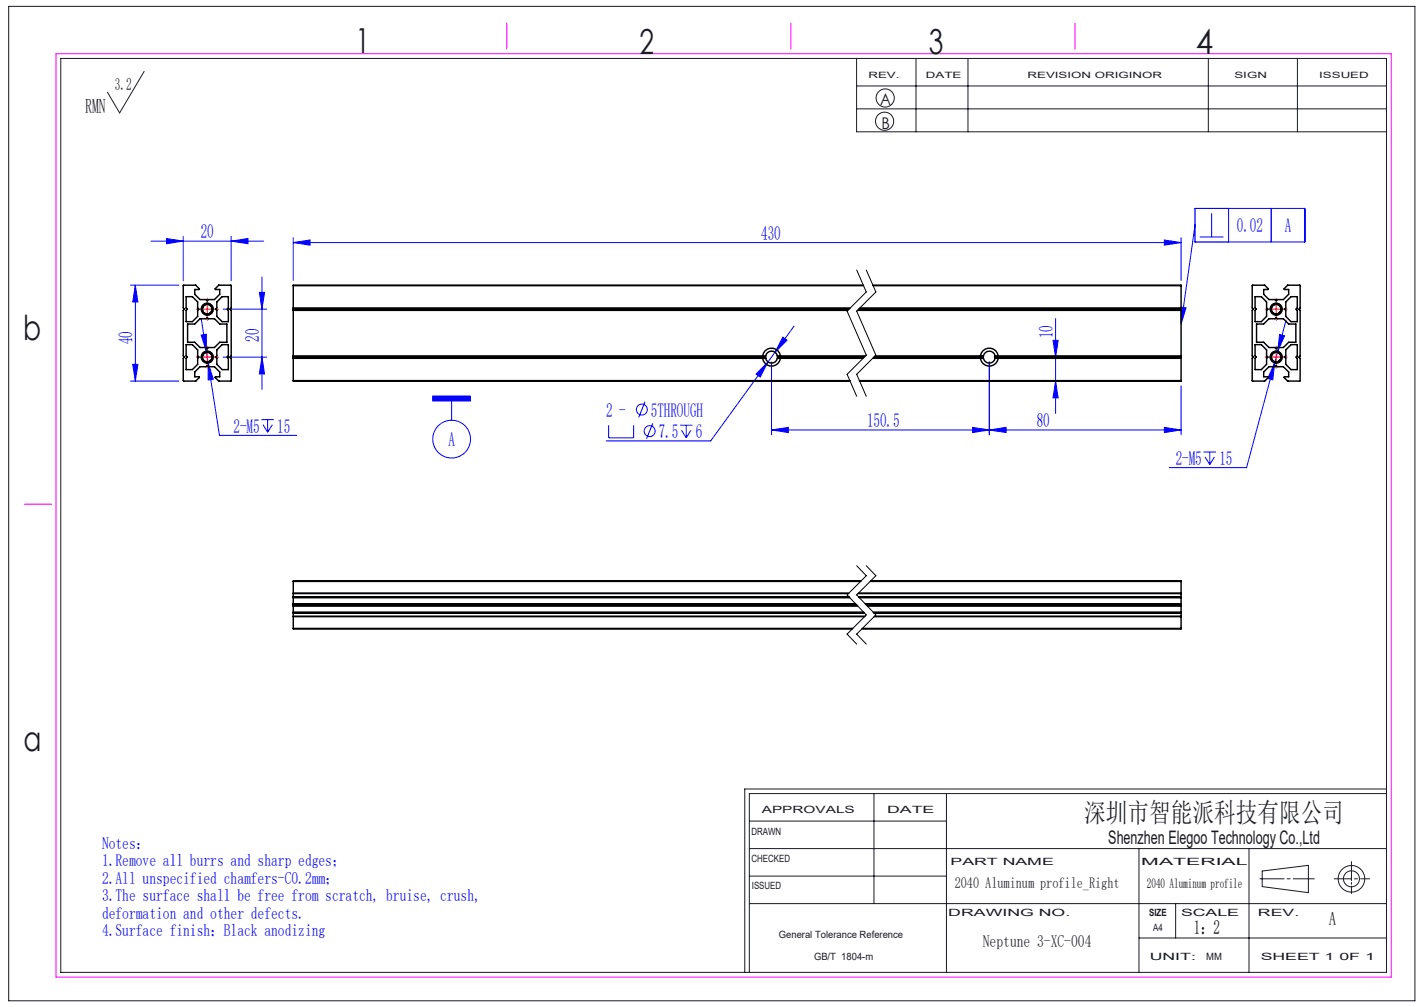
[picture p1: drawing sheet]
<svg xmlns="http://www.w3.org/2000/svg" width="297mm" height="210mm" viewBox="0 0 297 210" stroke-linecap="round" stroke-linejoin="round" font-family="sans-serif">
<g fill="none" stroke="#191924" stroke-width=".21">
<path d="M1.8 1.3h293.3v207.4h-293.3zM12.7 12.2h276.5v190.6h-276.5zM30.1 14.9l-5.1 8.6-2.6-4.3M178.7 12.2v15.3h110.5M178.7 17.9h110.5M191.1 12.2v15.3M201.9 12.2v15.3M252 12.2v15.3M270.6 12.2v15.3M178.7 22.7h110.5M156.3 177h132.9M156.3 171.2h41.1"/>
<path d="M182.3 165.5v22.9M197.4 165.5v37.3M237.6 177v25.8M260.5 177v25.8M281.9 179.7v4M289.2 165.5h-132.9v37.3M289.2 164.5h-133.9v38.3M156.3 188.4h132.9M156.3 182.7h41.1M237.6 195.6h51.6M245.2 188.4v7.2M262.8 183.3h5"/>
<path d="M263.3 181.6l9.6-1.1v5.7l-9.6-1.3zM268.5 183.3h.6M269.7 183.3h4.4M278.3 183.3h3.6M281.9 184v.4M281.9 184.8v1.5M282.5 183.3h.6M283.8 183.3h1.9"/>
<circle cx="184.5" cy="25.3" r="1.89"/>
<circle cx="184.6" cy="20.4" r="1.89"/>
<circle cx="281.9" cy="183.3" r="1.67"/>
<circle cx="281.9" cy="183.3" r="2.77"/>
</g>
<path d="M11.7 11.2h278.5v192.6h-278.5zM105.7 4.8v5.4M165 4.8v5.4M224.2 4.8v5.4M5.1 105.1h5.7" fill="none" stroke="#f0f" stroke-width=".21"/>
<g fill="none" stroke="#00f" stroke-width=".21">
<path d="M27.2 59.5h10.1M28.2 59.5l.6 3.5h-1.1zM28.2 59.5v20M31.5 50.3h23.5M34.7 49.7l3.5 .6-3.5 .5zM38.2 49.3v9.3M48.2 50.3l3.5-.6v1.1zM48.2 49.3v9.3M54.6 57.7v23.5M61.2 50.6l3.5-.6v1.1zM61.2 49.6v8.9M61.2 50.6h185.1"/>
<path d="M242.8 50l3.5 .6-3.5 .5zM246.3 49.6v8.9M249.2 43.5h22.9v7h-22.9zM249.2 47l-2.9 20.6M250.2 49.4h5M252.7 44.5v4.9M256.2 43.5v7M265.1 43.5v7M27.2 79.5h10.1M27.7 76h1.1l-.6 3.5zM42 69.9l1-.2v3.5zM42 66.6l3.8 24.2h16.1"/>
<path d="M43.4 75.7l1.1 3.4-1.1 .1zM46.5 74.5h9.1M46.5 64.5h9.1M54.1 61h1.1l-.6 3.5zM54.6 74.5l.6 3.5h-1.1zM160.2 75.5l-1.6 3.1-.9-.6zM160.9 73.2a1.25 1.25 0 0 1 1.1 .7M160.9 75.5v15.2M163.3 70.3l.8 .6-2.4 2.6zM165.6 68l-17.4 23.9h-21.8M206.3 75.5v15.2M207.3 74.5h13.9"/>
<path d="M219.6 71h1.1l-.5 3.5zM220.2 79.5l.5 3.5h-1.1zM220.2 66.4v19.8M246.3 64l1.1 .2-1.1 3.4zM265.8 75.7l-.3 3.5-1.1-.3zM266.9 69.7l1 .3-1.4 3.3zM268.2 66.8l-8.2 30.7h-16.2M54.5 87.5h2.6M54.9 88.6l.9 1.5M55.8 87.5v2.6M56.8 88.6l-1 1.5M90.3 82.6h7.8v1h-7.8z"/>
<path d="M94.2 83.6v4M126.9 88.7v2.6h5.3v-2.6M134.5 83.8l-1.3 3.2M136.2 88.3l-1.4 3.2M141.8 88.7h2.6M142.1 89.7l1 1.6M143.1 88.7v2.6M144.1 89.7l-1 1.6M160.9 89.7l3.5-.6v1.1zM160.9 89.7h85.4M202.8 89.1l3.5 .6-3.5 .5zM206.3 89.7l3.5-.6v1.1z"/>
<path d="M242.8 89.1l3.5 .6-3.5 .5zM246.3 80.5v10.2M251 94.3h2.6M251.3 95.3l1 1.6M252.3 94.3v2.6M253.3 95.3l-1 1.6"/>
<circle cx="94.2" cy="91.6" r="3.9"/>
<circle cx="133.9" cy="85.4" r="1.14"/>
<circle cx="135.5" cy="89.9" r="1.14"/>
</g>
<path d="M178.7 56.3l2 4.6-4 4 4 9.2-4 4 2 4.5M180.7 56.3l2 4.6-4 4 4 9.2-4 4 2 4.5M42 74.8a1.25 1.25 0 0 1 1.1-1.6 1.25 1.25 0 0 1 1.4 1.4 1.25 1.25 0 0 1-1.6 1.1M42 64.8a1.25 1.25 0 0 1 1.1-1.6 1.25 1.25 0 0 1 1.4 1.4 1.25 1.25 0 0 1-1.6 1.1M265 74.8a1.25 1.25 0 0 1 1.1-1.6 1.25 1.25 0 0 1 1.3 1.4 1.25 1.25 0 0 1-1.6 1.1M265 64.8a1.25 1.25 0 0 1 1.1-1.6 1.25 1.25 0 0 1 1.3 1.4 1.25 1.25 0 0 1-1.6 1.1M178.7 118l2 2.1-4 4 4 4.1-4 4 2 2.1M180.7 118l2 2.1-4 4 4 4.1-4 4 2 2.1" fill="none" stroke="#000" stroke-width=".21"/>
<g fill="none" stroke="#f00" stroke-width=".21" stroke-dasharray="30.5 1.3 1.3 1.3">
<path d="M42 74.5h-1.1M42 64.5h-1.1M43.2 73.2v-1M43.2 75.7v1.1M43.2 63.2v-1M43.2 65.7v1.1M44.5 74.5h1M44.5 64.5h1M264.9 74.5h-1M264.9 64.5h-1M266.2 73.2v-1M266.2 75.7v1.1"/>
<path d="M266.2 63.2v-1M266.2 65.7v1.1M267.4 74.5h1.1M267.4 64.5h1.1"/>
</g>
<path d="M42 74.5h2.5M42 64.5h2.5M43.2 63.2v2.5M43.2 73.2v2.5M264.9 74.5h2.5M264.9 64.5h2.5M266.2 63.2v2.5M266.2 73.2v2.5" fill="none" stroke="#f00" stroke-width=".21"/>
<g fill="#00f">
<path d="M246.3 64l1.1 .2-1.1 3.4zM90.3 82.6h7.8v1h-7.8z"/>
<path d="M206.3 89.7l3.5-.6v1.1zM242.8 89.1l3.5 .6-3.5 .5zM163.3 70.3l-1.6 3.2 2.4-2.6zM160.2 75.5l-2.5 2.5 .9 .6zM61.2 50.6l3.5-.6v1.1zM242.8 50l3.5 .6-3.5 .5zM266.9 69.7l-.4 3.6 1.4-3.3zM265.8 75.7l-1.4 3.2 1.1 .3zM42 69.9l1 3.3v-3.5zM43.4 75.7v3.5l1.1-.1z"/>
<path d="M160.9 89.7l3.5-.6v1.1zM202.8 89.1l3.5 .6-3.5 .5z"/>
<path d="M28.2 59.5l.6 3.5h-1.1zM27.7 76h1.1l-.6 3.5z"/>
<path d="M219.6 71h1.1l-.5 3.5zM220.2 79.5l.5 3.5h-1.1zM54.1 61h1.1l-.6 3.5zM54.6 74.5l.6 3.5h-1.1z"/>
<path d="M34.7 49.7l3.5 .6-3.5 .5zM48.2 50.3l3.5-.6v1.1z"/>
</g>
<g fill="none" stroke="#000" stroke-width=".3">
<path d="M38.3 59.5h2.5l.8 .8-1 .1v1l1.1 1.1h1.3l.2 .2 .3-.2h1.2l1.1-1.1v-1l-.9-.1 .7-.8h2.6v4.7l-.2 .3 .2 .2v9.5l-.2 .3 .2 .2v4.8h-2.6l-.7-.8 .9-.1v-1l-1.1-1.1h-1.2l-.3-.3-.2 .3h-1.3l-1.1 1.1v1l1 .1-.8 .8-2.6-.1v-4.7l.3-.2-.3-.3v-9.5l.3-.2-.3-.3zM61.2 59.6h118.9M61.2 59.6v19.8M180.1 59.5l-118.9 .1M182.1 59.5l64.2 .1M182.1 59.6h64.2M246.3 59.6v19.8M261.2 59.5h2.6l.7 .8-.9 .1v1l1.1 1.1h1.2l.3 .2 .2-.2h1.3l1.1-1.1v-1l-1-.1 .8-.8h2.6v4.7l-.3 .3 .3 .2v9.5l-.3 .3 .3 .2-.1 4.8h-2.5l-.8-.8 1-.1v-1l-1.1-1.1h-1.3l-.2-.3-.3 .3h-1.2l-1.1 1.1v1l.9 .1-.7 .8-2.6-.1v-4.7l.2-.2-.2-.3v-9.5l.2-.2-.2-.3zM38.8 61.9h1.3l1.1 1.1v1.2l.3 .3-.3 .2v1.3l-1.1 1.1h-1.3v-2.4l.3-.2-.3-.3zM38.8 71.9h1.3l1.1 1.1v1.2l.3 .3-.3 .2v1.3l-1.1 1.1h-1.3v-2.4l.3-.2-.3-.3zM39.1 67.6h1.5l1.1-1.1h1.3l.2-.3 .3 .3h1.2l1.1 1.1h1.5v3.8h-1.5l-1.1 1.1h-1.2l-.3 .2-.2-.2h-1.3l-1.1-1.1h-1.5zM46.3 61.9h1.3v2.3l-.2 .3 .2 .2v2.4h-1.3l-1.1-1.1v-1.3l-.2-.2 .2-.3v-1.2z"/>
<path d="M46.3 71.9h1.3v2.3l-.2 .3 .2 .2v2.4h-1.3l-1.1-1.1v-1.3l-.2-.2 .2-.3v-1.2zM61.2 79.4l116.1 .1M61.2 74.7h98.5M61.2 79.4h116M61.2 74.5h98.5M61.2 74.2h98.5M61.2 64.7h115.6M61.2 64.2h116.1M61.2 64.5h115.9M159.7 74.5v.2M159.7 74.7a1.25 1.25 0 0 0 1.2 1 1.25 1.25 0 0 0 1.2-1M159.7 74.2a1.25 1.25 0 0 1 1.2-1 1.25 1.25 0 0 1 1.2 1"/>
<path d="M159.7 74.2v.3M162.1 74.2l.1 .3M162.1 74.7h17.9M162.1 74.2h18.4M162.2 74.5l-.1 .2M162.2 74.5h18.1M178.8 64.7h67.5M179.1 64.5h67.2M179.2 79.4h67.1M179.3 64.2h67M182 74.7h23.1M182.3 74.5h22.8"/>
<path d="M182.5 74.2h22.6M205.1 74.5v.2M205.1 74.7a1.25 1.25 0 0 0 1.2 1 1.25 1.25 0 0 0 1.3-1M205.1 74.2a1.25 1.25 0 0 1 1.2-1 1.25 1.25 0 0 1 1.3 1M205.1 74.2v.3M207.6 74.2v.3M207.6 74.7h38.7M207.6 74.2h38.7M207.6 74.5v.2M207.6 74.5h38.7M246.3 79.4l-67 .1M261.8 61.9h1.3l1.1 1.1v1.2l.2 .3-.2 .2v1.3l-1.1 1.1h-1.3v-2.4l.2-.2-.2-.3z"/>
<path d="M261.8 71.9h1.3l1.1 1.1v1.2l.2 .3-.2 .2v1.3l-1.1 1.1h-1.3v-2.4l.2-.2-.2-.3zM262.1 67.6h1.5l1.1-1.1h1.2l.3-.3 .2 .3h1.3l1.1 1.1h1.5v3.8h-1.5l-1.1 1.1h-1.3l-.2 .2-.3-.2h-1.2l-1.1-1.1h-1.5zM268.2 73l1.1-1.1h1.3v2.3l-.3 .3 .3 .2v2.4h-1.3l-1.1-1.1v-1.3l-.3-.2 .3-.3zM269.3 61.9h1.3v2.3l-.3 .3 .3 .2v2.4h-1.3l-1.1-1.1v-1.3l-.3-.2 .3-.3v-1.2zM61.2 123.7v.1M61.2 128.5v.1M61.2 131.1l116.6 .1M61.2 127.8h.1M61.2 121.3v2.4M61.2 123.8v4.7M61.2 128.6v2.5M61.2 127.8h119.1"/>
<path d="M61.2 121.3h118.3M61.2 123.8h115.8M61.2 123.7h115.8M61.2 128.6h119.1M61.2 128.5h119.2M61.2 131.1h116.7M61.2 124.6h116M61.2 127.7h118.9M61.2 125.9h117.2M61.2 126.2h117.5M61.2 126.4h117.7M177.1 124.5h-115.9h115.9"/>
<path d="M179 123.8h67.3M179 123.7h67.3M179.1 124.5h67.2h-67.2M179.2 124.6h67.1M179.6 121.2l-118.4 .1M179.9 131.1h66.4M180.4 125.9h65.9M180.7 126.2h65.6M180.9 126.4h65.4M181.5 121.3h64.8M181.6 121.2l64.7 .1M182.1 127.7h64.2"/>
<path d="M182.2 127.8h64.1M182.3 128.6h64M182.4 128.5h63.9M246.3 123.7v.1M246.3 128.5v.1M246.3 131.1l-66.5 .1M246.3 127.8h.1M246.3 121.3v2.4M246.3 123.8v4.7M246.3 128.6v2.5"/>
<circle cx="43.2" cy="74.5" r="1.25"/>
<circle cx="43.2" cy="64.5" r="1.25"/>
<circle cx="43.2" cy="64.5" r="1"/>
<circle cx="43.2" cy="64.5" r="1.05"/>
<circle cx="43.2" cy="74.5" r="1.05"/>
<circle cx="43.2" cy="74.5" r="1"/>
<circle cx="160.9" cy="74.5" r="1.87"/>
<circle cx="206.3" cy="74.5" r="1.87"/>
<circle cx="266.2" cy="64.5" r="1.05"/>
<circle cx="266.2" cy="74.5" r="1.05"/>
<circle cx="266.2" cy="74.5" r="1"/>
<circle cx="266.2" cy="64.5" r="1"/>
<circle cx="266.2" cy="74.5" r="1.25"/>
<circle cx="266.2" cy="64.5" r="1.25"/>
</g>
<g font-size="7.2" fill="#191924">
<text x="74.1" y="11">1</text>
<text x="133.4" y="11.2">2</text>
<text x="193.7" y="11.3">3</text>
<text x="249.4" y="11.3">4</text>
<text x="4.8" y="70.9">b</text>
<text x="4.9" y="156.5">a</text>
</g>
<text font-size="5.6" fill="#191924" x="226.2" y="171.5">深圳市智能派科技有限公司</text>
<text font-size="4.2" fill="#191924" x="17.8" y="23.5">RMN</text>
<g font-size="4.1" fill="#00f">
<text x="41.9" y="49.7">20</text>
<text x="158.8" y="50">430</text>
<text x="258" y="48.4">0.02</text>
<text x="268" y="48.4">A</text>
<text x="27.6" y="71.8" transform="rotate(-90 27.6 71.8)">40</text>
<text x="54.1" y="71.3" transform="rotate(-90 54.1 71.3)">20</text>
<text x="219.6" y="70.5" transform="rotate(-90 219.6 70.5)">10</text>
<text x="126.4" y="86.9">2 -</text>
<text x="135.8" y="86.9">5THROUGH</text>
<text x="180.8" y="89.1">150.5</text>
<text x="216.2" y="89.1">80</text>
<text x="48.7" y="90.2">2-M5</text>
<text x="57.8" y="90.2">15</text>
<text x="93.5" y="93">A</text>
<text x="137.4" y="91.4">7.5</text>
<text x="145.1" y="91.4">6</text>
<text x="245.2" y="97">2-M5</text>
<text x="254.3" y="97">15</text>
</g>
<text font-size="4.1" x="249" y="194.7">1：2</text>
<g font-size="3.9" fill="#191924">
<text x="231.2" y="176">Shenzhen Elegoo Technology Co.,Ltd</text>
<text x="277.2" y="193">A</text>
</g>
<g font-size="3.5" fill="#191924">
<text x="24" y="18.7">3.2</text>
<text x="205" y="197.6">Neptune 3-XC-004</text>
</g>
<g font-size="3.5" fill="#00f">
<text x="21.3" y="177">Notes：</text>
<text x="21.3" y="180.7">1.Remove all burrs and sharp edges；</text>
<text x="21.3" y="184.3">2.All unspecified chamfers-C0.2mm；</text>
<text x="21.3" y="187.9">3.The surface shall be free from scratch, bruise, crush,</text>
<text x="21.3" y="191.6">deformation and other defects.</text>
<text x="21.3" y="195.2">4.Surface finish：Black anodizing</text>
</g>
<g font-size="3.4" fill="#191924">
<text x="183.6" y="22">A</text>
<text x="183.8" y="27">B</text>
</g>
<text font-size="3.2" fill="#191924" x="199.1" y="185.1">2040 Aluminum profile_Right</text>
<text font-size="2.8" x="239.2" y="185.1">2040 Aluminum profile</text>
<g font-size="2.1" fill="#191924">
<text x="158.9" y="169.5">APPROVALS</text>
<text x="185" y="169.5">DATE</text>
<text x="156.7" y="174.2">DRAWN</text>
<text x="156.7" y="179.7">CHECKED</text>
<text x="156.8" y="185.4">ISSUED</text>
<text x="198.2" y="180.4">PART NAME</text>
<text x="238" y="180.4">MATERIAL</text>
<text x="197.8" y="191">DRAWING NO.</text>
<text x="239.7" y="191">SIZE</text>
<text x="246.3" y="191">SCALE</text>
<text x="262.4" y="191">REV.</text>
<text x="162.4" y="195.6">General Tolerance Reference</text>
<text x="240.5" y="194.1">A4</text>
<text x="169.8" y="200.2">GB/T 1804-m</text>
<text x="239.8" y="200.2">UNIT:</text>
<text x="251.6" y="200.2">MM</text>
<text x="262.9" y="200.2">SHEET 1 0F 1</text>
</g>
<g font-size="1.8" fill="#191924">
<text x="181.1" y="16.3">REV.</text>
<text x="193.1" y="16.3">DATE</text>
<text x="214.3" y="16.3">REVISION ORIGINOR</text>
<text x="257.5" y="16.3">SIGN</text>
<text x="275.1" y="16.3">ISSUED</text>
</g>
</svg>
